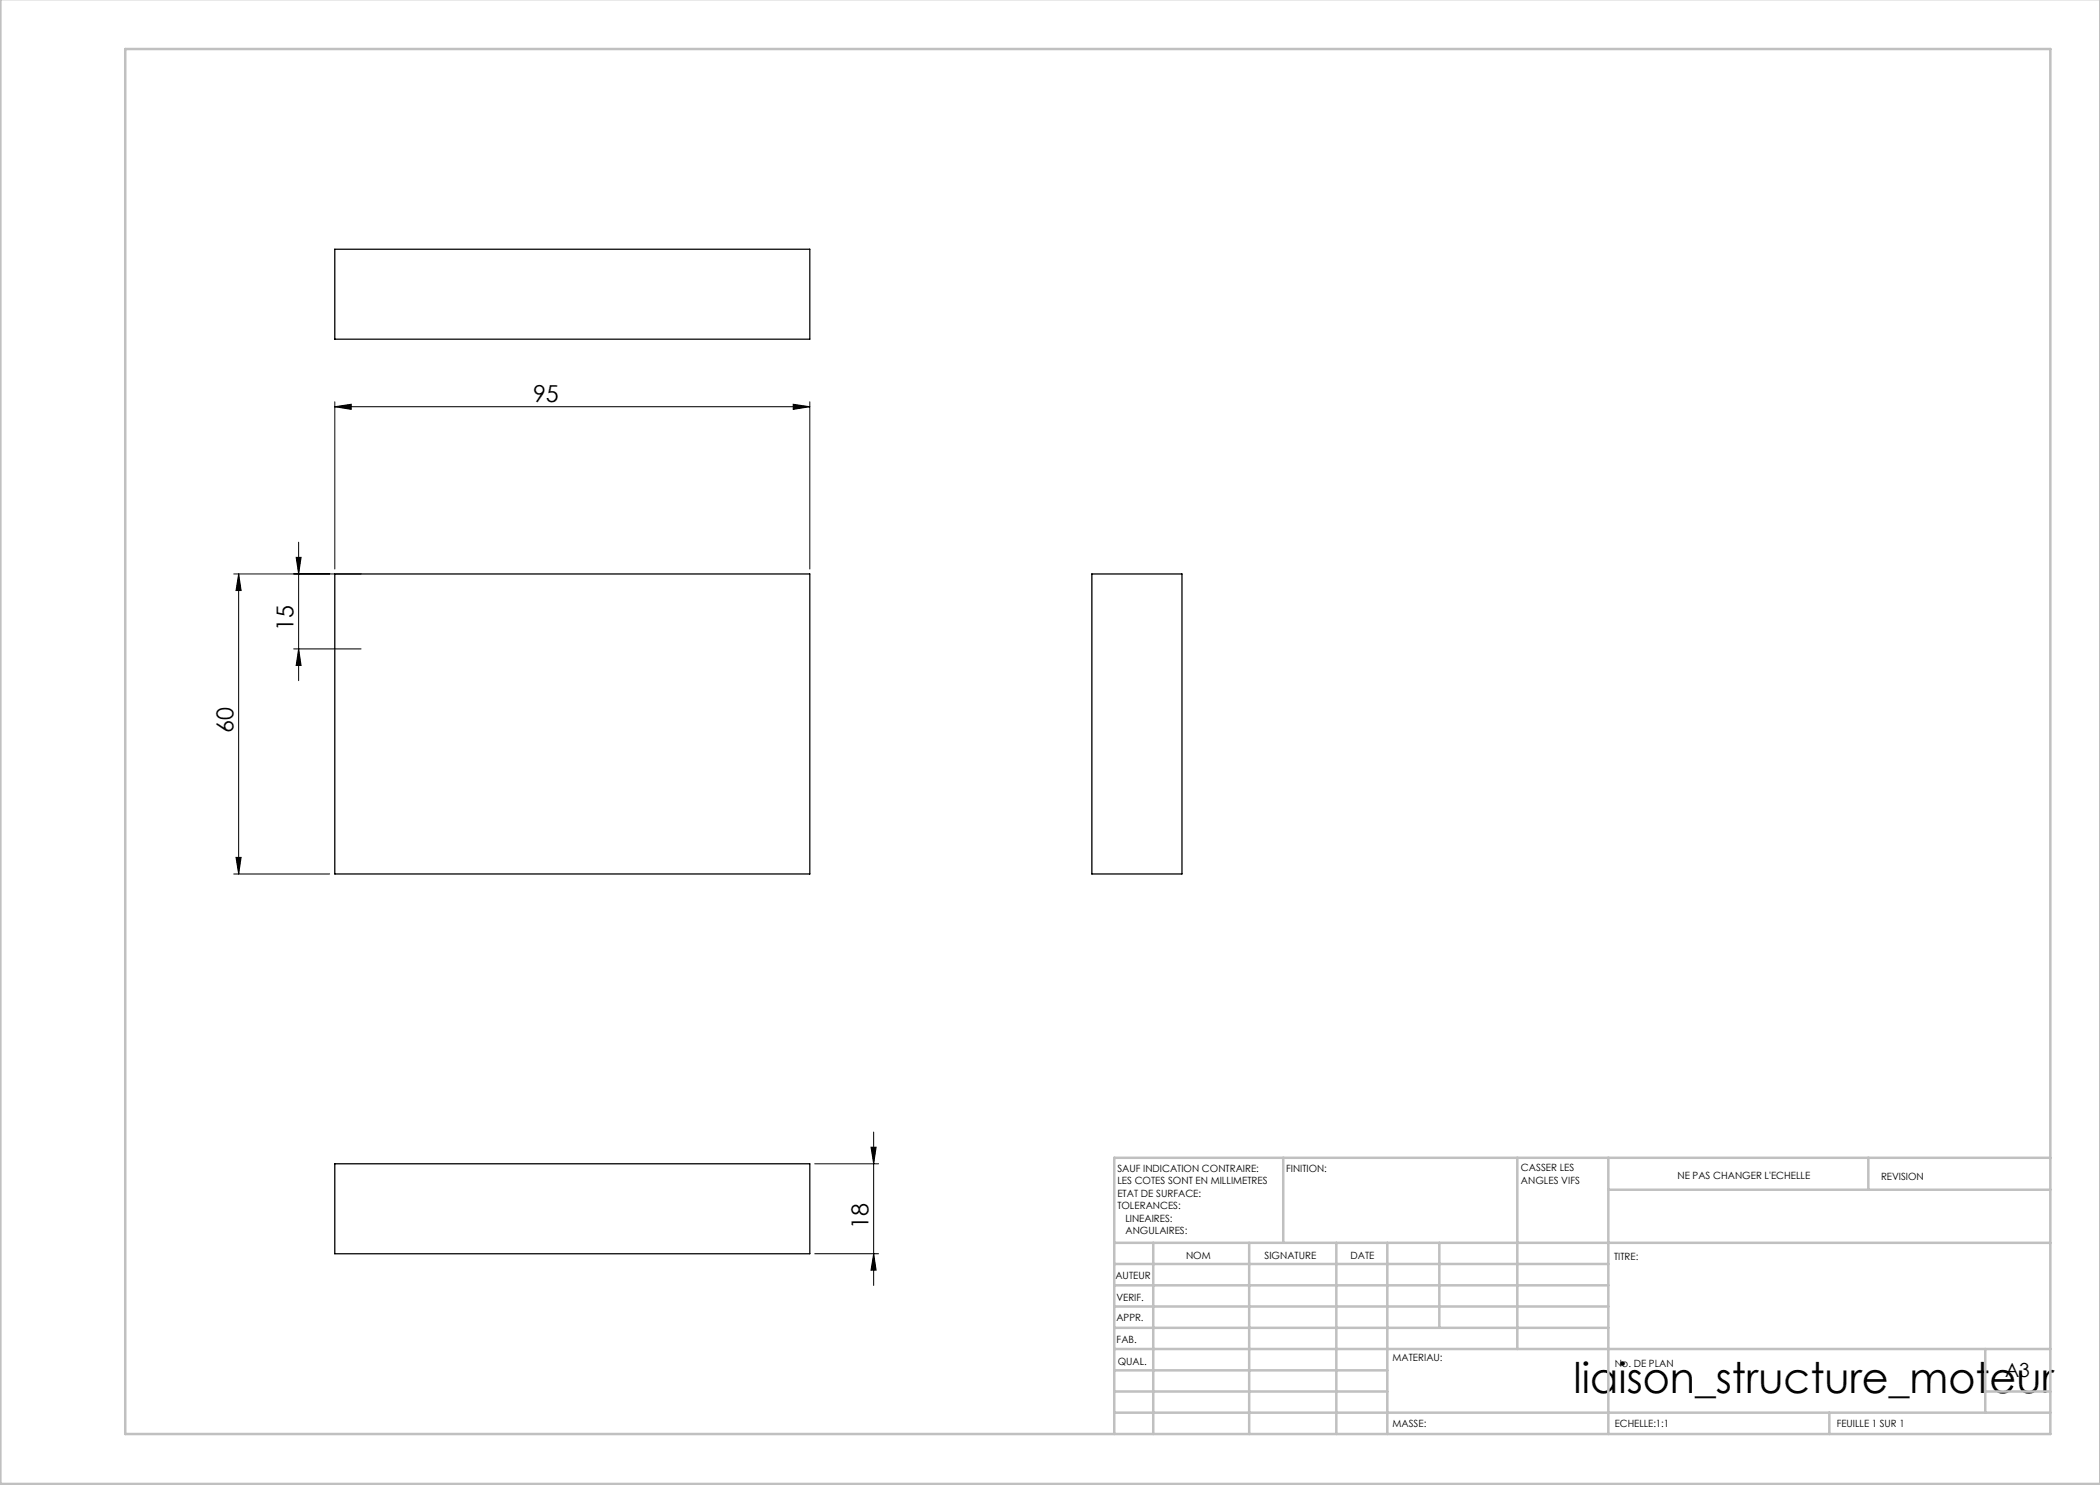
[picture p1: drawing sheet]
<svg xmlns="http://www.w3.org/2000/svg" width="420mm" height="297mm" viewBox="0 0 420 297" stroke-linecap="round" stroke-linejoin="round" font-family="sans-serif">
<g fill="none" stroke="#000" stroke-width=".2">
<path d="M67 81.3l3.2-.4v1zM67 80.4v33.4M67 81.3h95M158.6 80.9l3.4 .4-3.4 .6zM162 80.4v33.4M46.7 114.8h25.5M47.7 114.8v60M47.7 114.8l.5 3.3h-1zM59.2 111.5h1l-.5 3.3zM59.7 108.4v27.7M58.7 129.8h13.5M59.7 129.8l.5 3.3h-1z"/>
<path d="M46.7 174.8h19.2M47.2 171.5h1l-.5 3.3zM162.9 232.8h12.8M174.2 229.4h1l-.5 3.4zM174.7 226.4v30.7M162.9 250.8h12.8M174.7 250.8l.5 3.2h-1z"/>
</g>
<g fill="none" stroke="#c0c0c0" stroke-width=".5">
<path d="M.1 -.1v296.9h419.9M25 9.8h385.1v277h-385.1zM256.6 231.6v17M303.5 231.6v38.2M321.7 231.6v55.2M321.7 237.9h88.4M373.7 231.6v6.3M410.1 231.6h-187.3v55.2M222.8 248.6h187.3M222.8 257.1h98.9M222.8 252.8h98.9M230.6 248.6v38.2"/>
<path d="M249.8 248.6v38.2M267.3 248.6v38.2M277.5 248.6v38.2M287.9 248.6v17M222.8 265.6h98.9M222.8 261.3h98.9M222.8 278.3h54.7M222.8 274.1h54.7M222.8 269.8h187.3M397.1 278.3h13M397.1 269.8v12.7M222.8 282.5h187.3"/>
<path d="M365.9 282.5v4.3"/>
</g>
<g fill="#000">
<path d="M67 81.3l3.2-.4v1zM158.6 80.9l3.4 .4-3.4 .6z"/>
<path d="M47.7 114.8l.5 3.3h-1zM47.2 171.5h1l-.5 3.3zM59.2 111.5h1l-.5 3.3zM59.7 129.8l.5 3.3h-1z"/>
<path d="M174.7 250.8l.5 3.2h-1zM174.2 229.4h1l-.5 3.4z"/>
</g>
<path d="M67 49.8h95v18h-95zM67 114.8h95v60h-95zM218.4 114.8h18v60h-18zM67 232.8h95v18h-95z" fill="none" stroke="#000" stroke-width=".25"/>
<text font-size="8.5" x="314.7" y="278.5">liaison_structure_moteur</text>
<g font-size="4.7">
<text x="106.6" y="80.3">95</text>
<text x="58.7" y="126.3" transform="rotate(-90 58.7 126.3)">15</text>
<text x="46.7" y="146.7" transform="rotate(-90 46.7 146.7)">60</text>
<text x="173.7" y="245.7" transform="rotate(-90 173.7 245.7)">18</text>
</g>
<text font-size="3.9" x="401" y="275.4">A3</text>
<g font-size="2">
<text x="223.5" y="234.4">SAUF INDICATION CONTRAIRE:</text>
<text x="223.5" y="236.9">LES COTES SONT EN MILLIMETRES</text>
<text x="223.5" y="239.4">ETAT DE SURFACE:</text>
<text x="257.2" y="234.4">FINITION:</text>
<text x="304.2" y="234.3">CASSER LES</text>
<text x="304.2" y="236.8">ANGLES VIFS</text>
<text x="335.5" y="235.8">NE PAS CHANGER L'ECHELLE</text>
<text x="376.2" y="236">REVISION</text>
<text x="223.5" y="241.9">TOLERANCES:</text>
<text x="225.1" y="244.4">LINEAIRES:</text>
<text x="225.1" y="246.9">ANGULAIRES:</text>
<text x="237.2" y="251.8">NOM</text>
<text x="252.9" y="251.7">SIGNATURE</text>
<text x="270.1" y="251.7">DATE</text>
<text x="223.1" y="255.9">AUTEUR</text>
<text x="322.8" y="252">TITRE:</text>
<text x="223.3" y="260.1">VERIF.</text>
<text x="223.3" y="264.2">APPR.</text>
<text x="223.3" y="268.6">FAB.</text>
<text x="223.5" y="272.9">QUAL.</text>
<text x="278.5" y="272.3">MATERIAU:</text>
<text x="323" y="273.4">No. DE PLAN</text>
<text x="278.5" y="285.3">MASSE:</text>
<text x="323" y="285.4">ECHELLE:1:1</text>
<text x="367.4" y="285.4">FEUILLE 1 SUR 1</text>
</g>
</svg>
